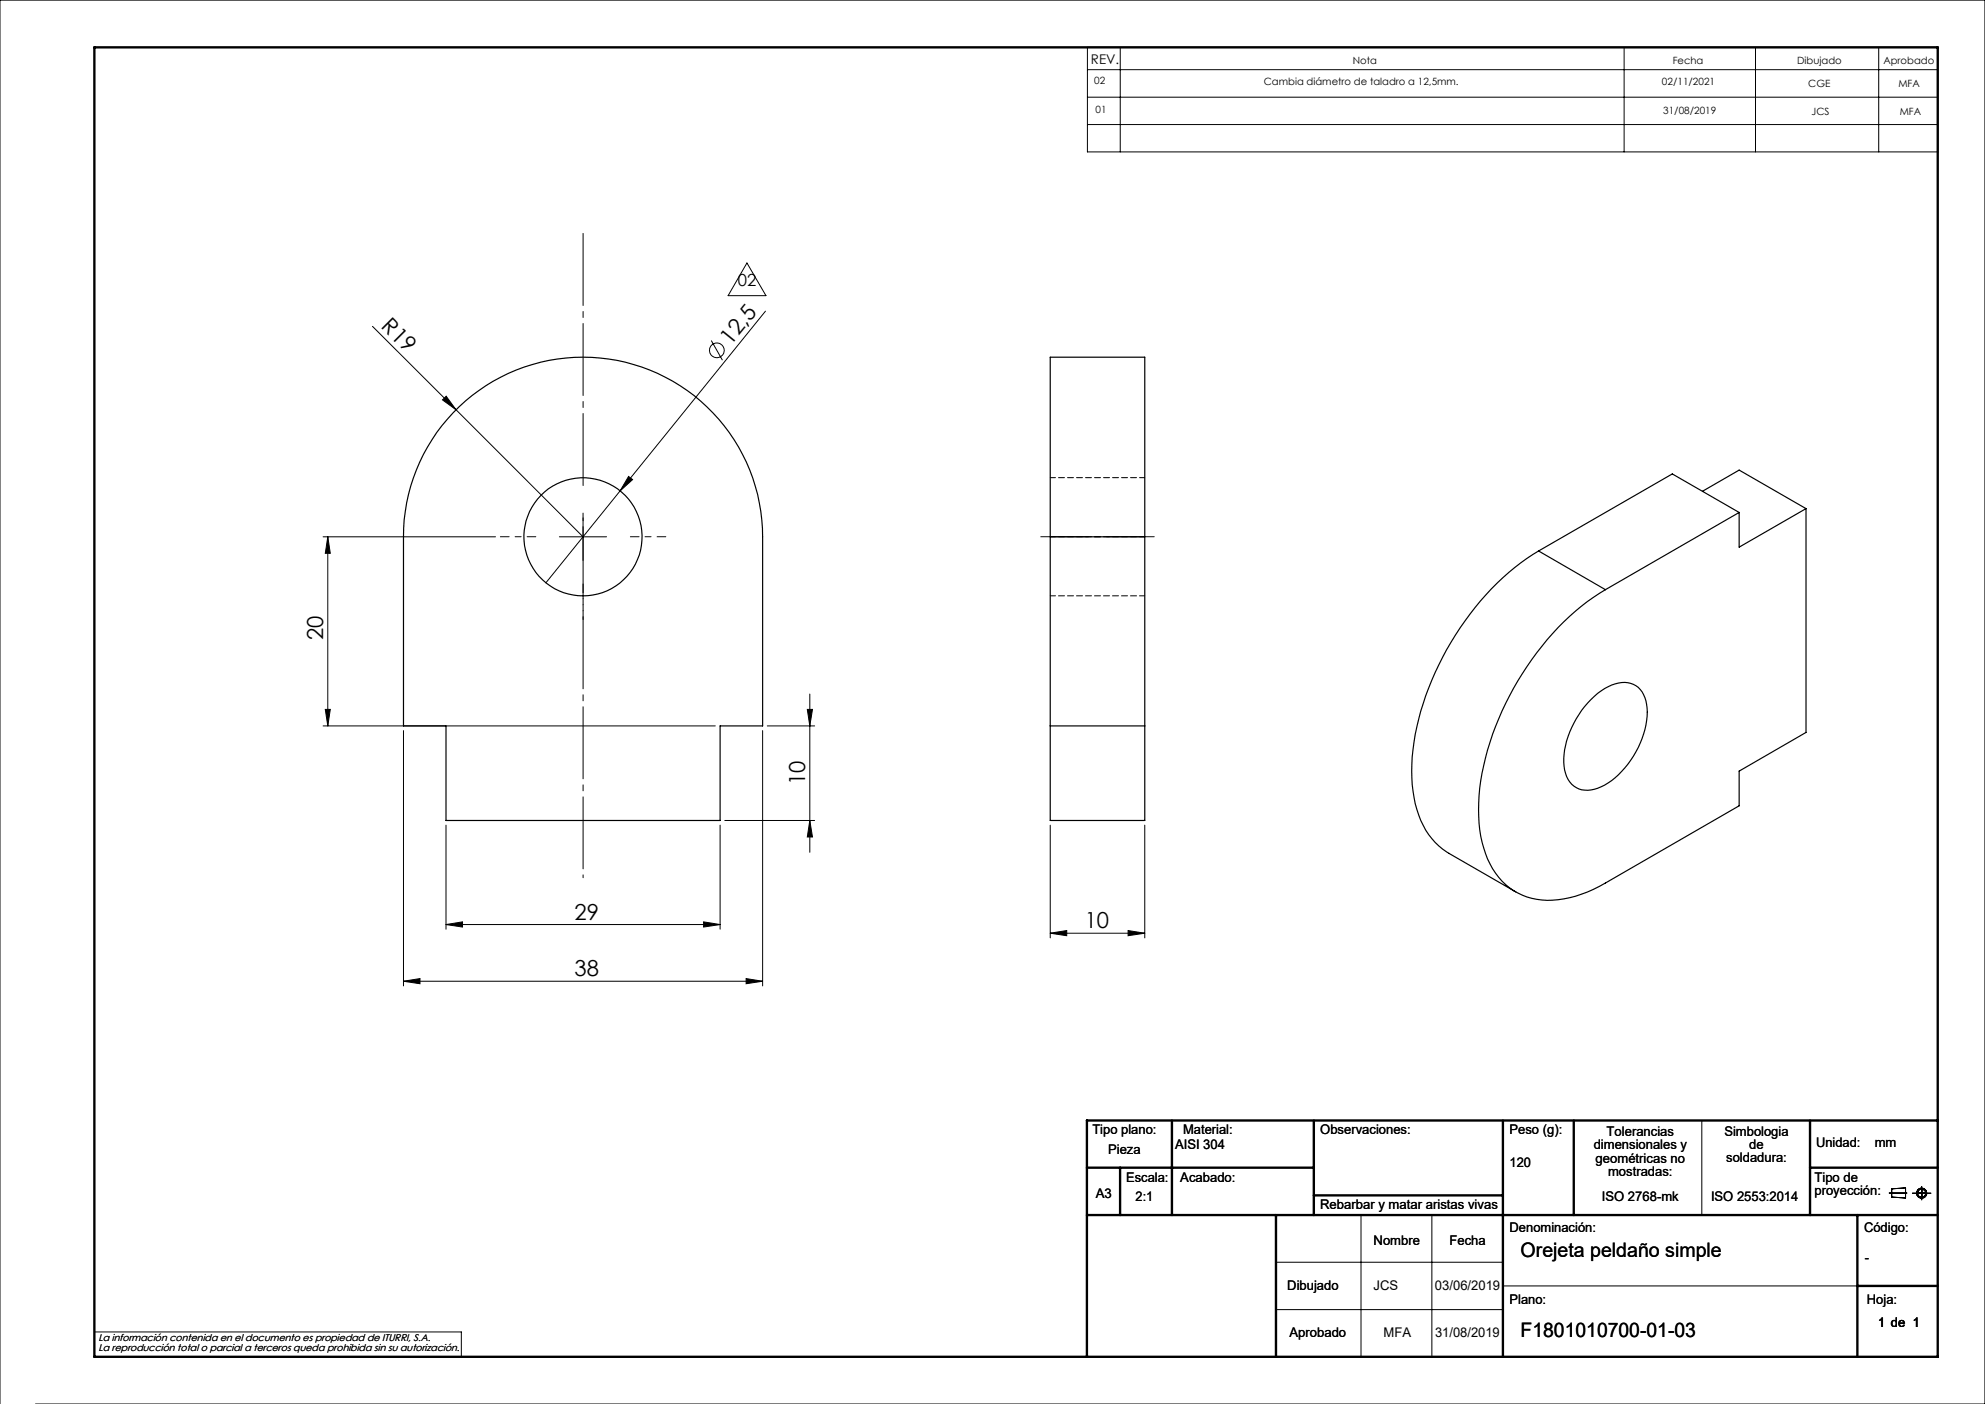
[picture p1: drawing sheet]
<svg xmlns="http://www.w3.org/2000/svg" width="420mm" height="297mm" viewBox="0 0 420 297" stroke-linecap="round" stroke-linejoin="round" font-family="sans-serif">
<g fill="none" stroke="#000" stroke-width=".21">
<path d="M230.1 10h179.9v22.1h-179.9zM230.1 14.7h179.9M237 10v22.1M343.6 10v22.1M371.4 10v22.1M397.5 10v22.1M230.1 20.6h179.9M230.1 26.3h179.9M158 55.6l4.1 6.9h-8zM78.8 69l17.7 17.7M150.5 72l2.4 4.2M162 65.8l-30.8 38.1"/>
<path d="M93.6 84.6l.8-.8 2.1 2.9zM96.5 86.7l26.9 26.9M68.4 113.6h36.4M69.4 113.6l.5 3.4h-1.1zM69.4 113.6v40M118.4 113.6h9.9M123.4 108.5v10.1M131.2 103.9l-15.7 19.4M133 100.8l.8 .7-2.6 2.4zM68.4 153.6h82.9M68.8 150.1h1.1l-.5 3.5zM85.4 154.5v54.1"/>
<path d="M161.4 154.5v54.1M162.3 153.6h10.1M170.8 150.1h1.1l-.6 3.5zM171.3 146.8v33.5M94.4 174.6v22M152.4 174.6v22M153.4 173.6h19M171.3 173.6l.6 3.5h-1.1zM222.2 174.6v23.8M242.2 174.6v23.8M94.4 195.6l3.5-.6v1.1zM94.4 195.6h58"/>
<path d="M148.9 195l3.5 .6-3.5 .5zM222.2 197.4l3.5-.6v1.1zM222.2 197.4h20M238.7 196.8l3.5 .6-3.5 .5zM85.4 207.6l3.5-.6v1.1zM85.4 207.6h76M157.9 207l3.5 .6-3.5 .5zM360.1 237v20M288 257v30M303 257v30M399.7 252.4h3.8M400.3 251.5l2.9-.2v2.1l-2.9-.2z"/>
<path d="M404.6 252.4h4M406.6 251v2.8M270 267h48M270 277h48M318 272h75M0 297v-297h420v297h-412.5M20 281.8h77.6v5.2"/>
<circle cx="151.7" cy="74.1" r="1.55"/>
<circle cx="406.6" cy="252.4" r=".86"/>
<circle cx="406.6" cy="252.4" r="1.07"/>
</g>
<g fill="none" stroke="#000" stroke-width=".5">
<path d="M20 10h390v277h-390zM248 237v20M278 237v20M318 237v50M333 237v20M383 237v20M410 237h-180v50M230 257h180M230 247h48M237 247v10M270 257v30M278 252.9h40"/>
<path d="M383 247h27M393 257v30M393 272h17"/>
</g>
<path d="M123.4 185.7v-76.2" fill="none" stroke="#000" stroke-width=".21" stroke-dasharray="15.2 1.3 1.3 1.3" stroke-dashoffset="-1.9"/>
<path d="M113.4 113.5h-7.5M133.4 113.5h7.5M123.4 123.5v7.5" fill="none" stroke="#000" stroke-width=".21" stroke-dasharray="15.2 1.3 1.3 1.3" stroke-dashoffset="13.4"/>
<path d="M123.4 103.5v-54.9" fill="none" stroke="#000" stroke-width=".21" stroke-dasharray="15.2 1.3 1.3 1.3" stroke-dashoffset="-.8"/>
<path d="M244.2 113.5h-24" fill="none" stroke="#000" stroke-width=".21" stroke-dasharray="15.2 1.3 1.3 1.3" stroke-dashoffset="5.1"/>
<g fill="#000">
<path d="M93.6 84.6l.8-.8 2.1 2.9zM133 100.8l.8 .7-2.6 2.4z"/>
<path d="M170.8 150.1h1.1l-.6 3.5zM171.3 173.6l.6 3.5h-1.1zM69.4 113.6l.5 3.4h-1.1zM68.8 150.1h1.1l-.5 3.5z"/>
<path d="M94.4 195.6l3.5-.6v1.1zM148.9 195l3.5 .6-3.5 .5z"/>
<path d="M222.2 197.4l3.5-.6v1.1zM238.7 196.8l3.5 .6-3.5 .5z"/>
<path d="M85.4 207.6l3.5-.6v1.1zM157.9 207l3.5 .6-3.5 .5z"/>
</g>
<g fill="none" stroke="#000" stroke-width=".25">
<path d="M97.1 86.1a38 38 0 0 1 41.2-7.5 38 38 0 0 1 23.1 35v40h-9v20h-58v-20h-9v-40a38 38 0 0 1 11.7-27.5zM222.2 113.6v-38h20v38M222.2 113.6v60h20v-60M222.2 113.6h20M325.5 116.6a58 58 0 0 0-22.5 27.3 46.5 46.5 0 0 0-4 23.5 17.5 17.5 0 0 0 7.1 12.8l14.6 8.5M325.5 116.6l14.2 8.1M360.2 103.9l7.8-4.5 14.1 8.2M368 108.4l-28.3 16.3M368 108.4l-14.2-8.1-28.3 16.3M382.1 107.6v47.3l-14.1 8.2v7.4l-28.3 16.3a22.4 22.4 0 0 1-14.5 3.4 13.8 13.8 0 0 1-10.9-9.6 33.8 33.8 0 0 1-.4-18.7 62.3 62.3 0 0 1 22-34.7l3.8-2.5M382.1 107.6l-14.1 8.1v-7.3M222.2 153.6h20"/>
<path d="M336.6 148a10 10 0 0 1 7.9-3.6 4.9 4.9 0 0 1 3.9 4.6 18 18 0 0 1-4.6 13.5 12.1 12.1 0 0 1-7.8 4.7 4.8 4.8 0 0 1-5-4.3 17.3 17.3 0 0 1 3.6-12.6z"/>
<circle cx="123.4" cy="113.5" r="12.5"/>
</g>
<path d="M242.2 113.5h-20M242.2 101h-20M222.2 126h20" fill="none" stroke="#000" stroke-width=".21" stroke-dasharray="1.3 .6" stroke-dashoffset=".2"/>
<g font-size="4.7">
<text x="80.5" y="69.2" transform="rotate(45 80.5 69.2)">R19</text>
<text x="154.6" y="73.2" transform="rotate(-51 154.6 73.2)">12,5</text>
<text x="68.4" y="135.4" transform="rotate(-90 68.4 135.4)">20</text>
<text x="170.4" y="166.1" transform="rotate(-90 170.4 166.1)">10</text>
<text x="121.6" y="194.5">29</text>
<text x="229.5" y="196.4">10</text>
<text x="121.6" y="206.5">38</text>
</g>
<g font-size="4.2">
<text x="321.7" y="265.9">Orejeta peldaño simple</text>
<text x="321.7" y="282.8">F1801010700-01-03</text>
</g>
<text font-size="3.5" x="156.1" y="60.6">02</text>
<g font-size="2.8">
<text x="230.8" y="13.6">REV.</text>
<text x="231.1" y="239.9">Tipo plano:</text>
<text x="250.3" y="239.9">Material:</text>
<text x="279.3" y="239.9">Observaciones:</text>
<text x="319.4" y="239.9">Peso (g):</text>
<text x="234.5" y="244.1">Pieza</text>
<text x="248.6" y="243">AISI 304</text>
<text x="337.2" y="243.1">dimensionales y</text>
<text x="337.6" y="246">geométricas no</text>
<text x="339.9" y="240.3">Tolerancias</text>
<text x="364.9" y="240.2">Simbologia</text>
<text x="365.3" y="245.9">soldadura:</text>
<text x="370.1" y="243">de</text>
<text x="384.2" y="242.7">Unidad:</text>
<text x="396.7" y="242.7">mm</text>
<text x="238.3" y="250">Escala:</text>
<text x="249.7" y="250">Acabado:</text>
<text x="319.4" y="246.9">120</text>
<text x="340.2" y="248.8">mostradas:</text>
<text x="383.9" y="250">Tipo de</text>
<text x="231.9" y="253.4">A3</text>
<text x="240.3" y="254">2:1</text>
<text x="279.3" y="255.7">Rebarbar y matar aristas vivas</text>
<text x="338.9" y="254">ISO 2768-mk</text>
<text x="362" y="254">ISO 2553:2014</text>
<text x="383.9" y="252.8">proyección:</text>
<text x="290.6" y="263.3">Nombre</text>
<text x="306.7" y="263.3">Fecha</text>
<text x="319.4" y="260.6">Denominación:</text>
<text x="394.4" y="260.6">Código:</text>
<text x="394.6" y="266.9">-</text>
<text x="272.4" y="273">Dibujado</text>
<text x="290.6" y="273">JCS</text>
<text x="303.6" y="273">03/06/2019</text>
<text x="319.4" y="275.8">Plano:</text>
<text x="395" y="275.8">Hoja:</text>
<text x="397.4" y="280.6">1 de 1</text>
<text x="272.8" y="282.8">Aprobado</text>
<text x="292.7" y="282.8">MFA</text>
<text x="303.6" y="282.8">31/08/2019</text>
</g>
<g font-size="2.1">
<text x="231.5" y="17.8">02</text>
<text x="267.4" y="17.9">Cambia diámetro de taladro a 12,5mm.</text>
<text x="286.2" y="13.6">Nota</text>
<text x="353.9" y="13.6">Fecha</text>
<text x="380.3" y="13.6">Dibujado</text>
<text x="398.5" y="13.6">Aprobado</text>
<text x="231.8" y="23.9">01</text>
<text x="351.7" y="18">02/11/2021</text>
<text x="382.6" y="18.3">CGE</text>
<text x="401.7" y="18.3">MFA</text>
<text x="351.9" y="24">31/08/2019</text>
<text x="383.3" y="24.3">JCS</text>
<text x="401.9" y="24.3">MFA</text>
<text x="20.8" y="283.7">La información contenida en el documento es propiedad de ITURRI, S.A.</text>
<text x="20.8" y="285.7">La reproducción total o parcial a terceros queda prohibida sin su autorización.</text>
</g>
</svg>
